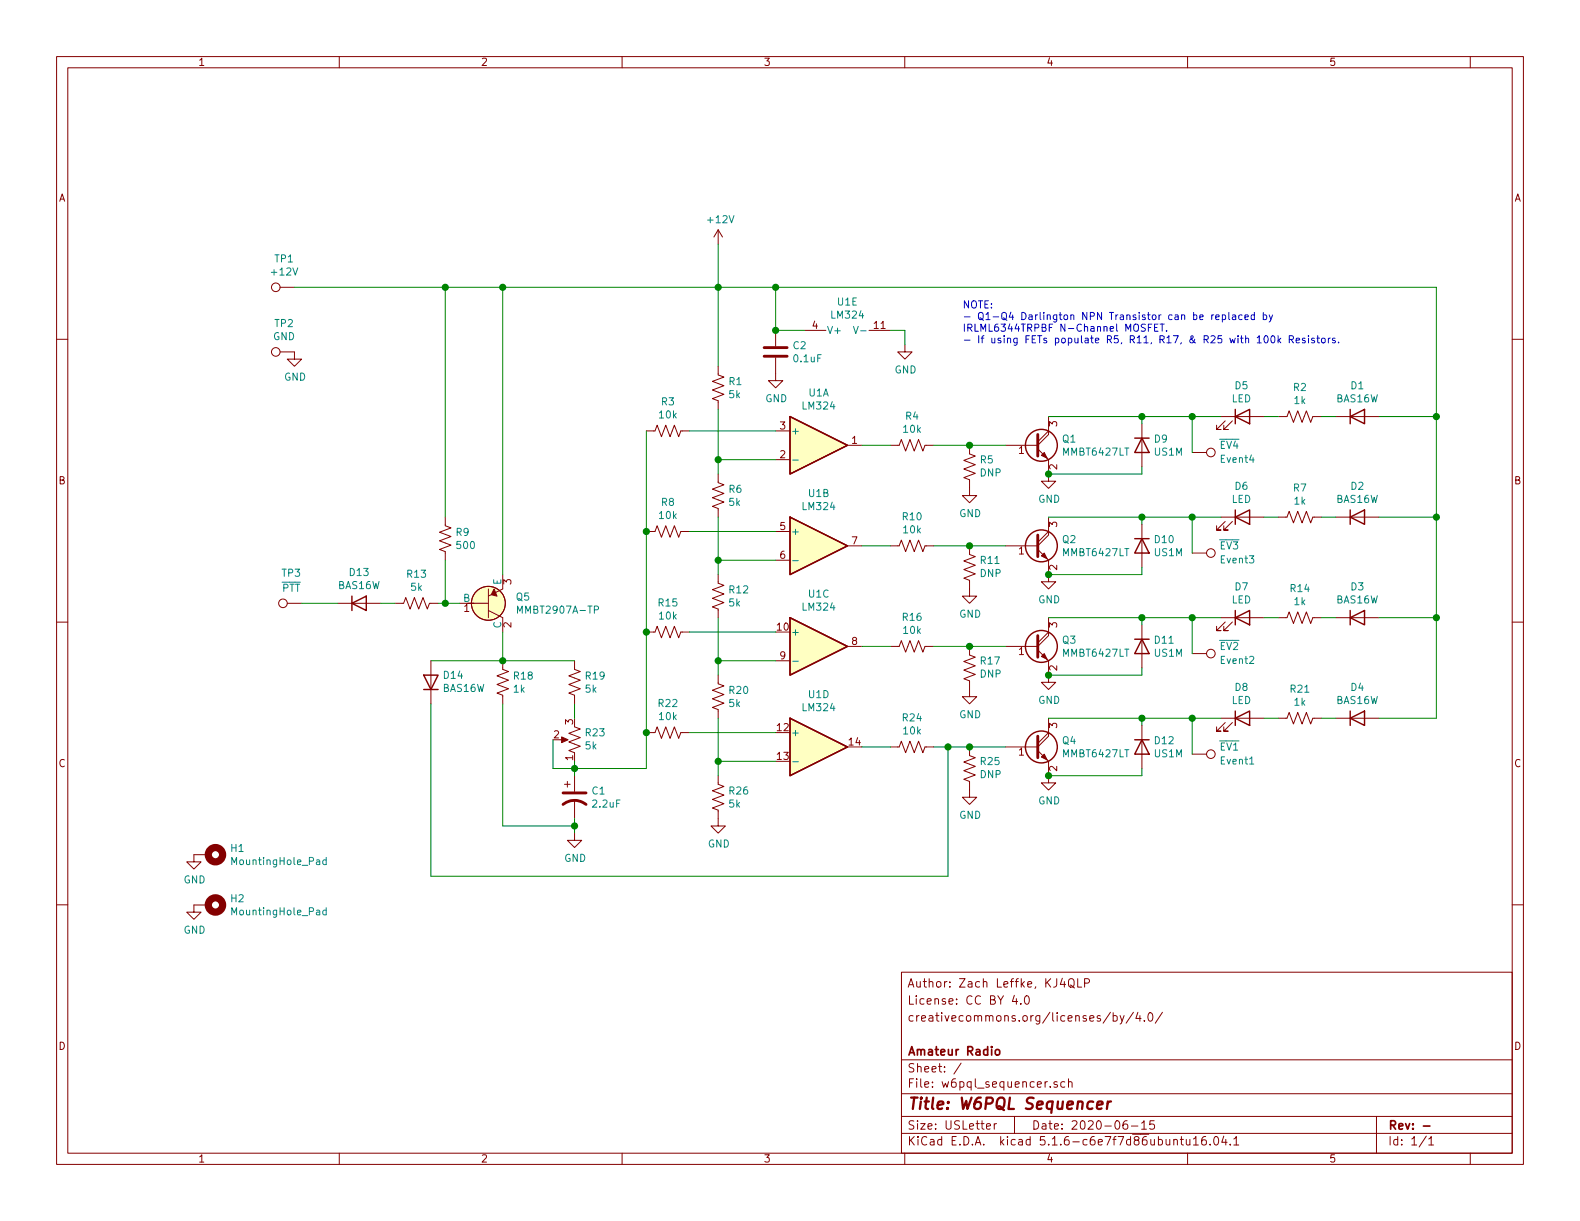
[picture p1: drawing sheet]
EESchema Schematic File Version 4
EELAYER 30 0
EELAYER END
$Descr USLetter 11000 8500
encoding utf-8
Sheet 1 1
Title "W6PQL Sequencer"
Date "2020-06-15"
Rev "-"
Comp "Amateur Radio"
Comment1 ""
Comment2 "creativecommons.org/licenses/by/4.0/"
Comment3 "License: CC BY 4.0"
Comment4 "Author: Zach Leffke, KJ4QLP"
$EndDescr
$Comp
L Device:R_US R6
U 1 1
P 5000 3450
F 0 "R6" H 5068 3496 50  0000 L CNN
F 1 "5k" H 5068 3405 50  0000 L CNN
F 2 "digikey-footprints:0805" V 5040 3440 50  0001 C CNN
F 3 "~" H 5000 3450 50  0001 C CNN
	1    5000 3450
	1    0    0    -1  
$EndComp
$Comp
L Amplifier_Operational:LM324 U1
U 1 1
P 5700 3100
F 0 "U1" H 5700 3467 50  0000 C CNN
F 1 "LM324" H 5700 3376 50  0000 C CNN
F 2 "digikey-footprints:SOIC-14_W3.9mm" H 5650 3200 50  0001 C CNN
F 3 "http://www.ti.com/lit/ds/symlink/lm2902-n.pdf" H 5750 3300 50  0001 C CNN
	1    5700 3100
	1    0    0    -1  
$EndComp
$Comp
L Amplifier_Operational:LM324 U1
U 2 1
P 5700 3800
F 0 "U1" H 5700 4167 50  0000 C CNN
F 1 "LM324" H 5700 4076 50  0000 C CNN
F 2 "digikey-footprints:SOIC-14_W3.9mm" H 5650 3900 50  0001 C CNN
F 3 "http://www.ti.com/lit/ds/symlink/lm2902-n.pdf" H 5750 4000 50  0001 C CNN
	2    5700 3800
	1    0    0    -1  
$EndComp
$Comp
L Amplifier_Operational:LM324 U1
U 3 1
P 5700 4500
F 0 "U1" H 5700 4867 50  0000 C CNN
F 1 "LM324" H 5700 4776 50  0000 C CNN
F 2 "digikey-footprints:SOIC-14_W3.9mm" H 5650 4600 50  0001 C CNN
F 3 "http://www.ti.com/lit/ds/symlink/lm2902-n.pdf" H 5750 4700 50  0001 C CNN
	3    5700 4500
	1    0    0    -1  
$EndComp
$Comp
L Amplifier_Operational:LM324 U1
U 4 1
P 5700 5200
F 0 "U1" H 5700 5567 50  0000 C CNN
F 1 "LM324" H 5700 5476 50  0000 C CNN
F 2 "digikey-footprints:SOIC-14_W3.9mm" H 5650 5300 50  0001 C CNN
F 3 "http://www.ti.com/lit/ds/symlink/lm2902-n.pdf" H 5750 5400 50  0001 C CNN
	4    5700 5200
	1    0    0    -1  
$EndComp
$Comp
L Amplifier_Operational:LM324 U1
U 5 1
P 5900 2200
F 0 "U1" V 5995 2200 50  0000 C CNN
F 1 "LM324" V 5904 2200 50  0000 C CNN
F 2 "digikey-footprints:SOIC-14_W3.9mm" H 5850 2300 50  0001 C CNN
F 3 "http://www.ti.com/lit/ds/symlink/lm2902-n.pdf" H 5950 2400 50  0001 C CNN
	5    5900 2200
	0    -1   -1   0   
$EndComp
$Comp
L power:GND #PWR03
U 1 1
P 6300 2400
F 0 "#PWR03" H 6300 2150 50  0001 C CNN
F 1 "GND" H 6305 2227 50  0000 C CNN
F 2 "" H 6300 2400 50  0001 C CNN
F 3 "" H 6300 2400 50  0001 C CNN
	1    6300 2400
	1    0    0    -1  
$EndComp
$Comp
L power:+12V #PWR01
U 1 1
P 5000 1700
F 0 "#PWR01" H 5000 1550 50  0001 C CNN
F 1 "+12V" H 5015 1873 50  0000 C CNN
F 2 "" H 5000 1700 50  0001 C CNN
F 3 "" H 5000 1700 50  0001 C CNN
	1    5000 1700
	1    0    0    -1  
$EndComp
$Comp
L Device:R_US R12
U 1 1
P 5000 4150
F 0 "R12" H 5068 4196 50  0000 L CNN
F 1 "5k" H 5068 4105 50  0000 L CNN
F 2 "digikey-footprints:0805" V 5040 4140 50  0001 C CNN
F 3 "~" H 5000 4150 50  0001 C CNN
	1    5000 4150
	1    0    0    -1  
$EndComp
$Comp
L Device:R_US R20
U 1 1
P 5000 4850
F 0 "R20" H 5068 4896 50  0000 L CNN
F 1 "5k" H 5068 4805 50  0000 L CNN
F 2 "digikey-footprints:0805" V 5040 4840 50  0001 C CNN
F 3 "~" H 5000 4850 50  0001 C CNN
	1    5000 4850
	1    0    0    -1  
$EndComp
$Comp
L Device:R_US R26
U 1 1
P 5000 5550
F 0 "R26" H 5068 5596 50  0000 L CNN
F 1 "5k" H 5068 5505 50  0000 L CNN
F 2 "digikey-footprints:0805" V 5040 5540 50  0001 C CNN
F 3 "~" H 5000 5550 50  0001 C CNN
	1    5000 5550
	1    0    0    -1  
$EndComp
$Comp
L Device:R_US R3
U 1 1
P 4650 3000
F 0 "R3" V 4445 3000 50  0000 C CNN
F 1 "10k" V 4536 3000 50  0000 C CNN
F 2 "digikey-footprints:0805" V 4690 2990 50  0001 C CNN
F 3 "~" H 4650 3000 50  0001 C CNN
	1    4650 3000
	0    1    1    0   
$EndComp
$Comp
L Device:R_US R8
U 1 1
P 4650 3700
F 0 "R8" V 4445 3700 50  0000 C CNN
F 1 "10k" V 4536 3700 50  0000 C CNN
F 2 "digikey-footprints:0805" V 4690 3690 50  0001 C CNN
F 3 "~" H 4650 3700 50  0001 C CNN
	1    4650 3700
	0    1    1    0   
$EndComp
$Comp
L Device:R_US R15
U 1 1
P 4650 4400
F 0 "R15" V 4445 4400 50  0000 C CNN
F 1 "10k" V 4536 4400 50  0000 C CNN
F 2 "digikey-footprints:0805" V 4690 4390 50  0001 C CNN
F 3 "~" H 4650 4400 50  0001 C CNN
	1    4650 4400
	0    1    1    0   
$EndComp
$Comp
L Device:R_US R22
U 1 1
P 4650 5100
F 0 "R22" V 4445 5100 50  0000 C CNN
F 1 "10k" V 4536 5100 50  0000 C CNN
F 2 "digikey-footprints:0805" V 4690 5090 50  0001 C CNN
F 3 "~" H 4650 5100 50  0001 C CNN
	1    4650 5100
	0    1    1    0   
$EndComp
$Comp
L Device:R_POT_US R23
U 1 1
P 4000 5150
F 0 "R23" H 3932 5104 50  0000 R CNN
F 1 "5k" H 3932 5195 50  0000 R CNN
F 2 "Potentiometer_SMD:Potentiometer_Bourns_3314G_Vertical" H 4000 5150 50  0001 C CNN
F 3 "~" H 4000 5150 50  0001 C CNN
	1    4000 5150
	-1   0    0    1   
$EndComp
$Comp
L Device:R_US R19
U 1 1
P 4000 4750
F 0 "R19" H 4068 4796 50  0000 L CNN
F 1 "5k" H 4068 4705 50  0000 L CNN
F 2 "digikey-footprints:0805" V 4040 4740 50  0001 C CNN
F 3 "~" H 4000 4750 50  0001 C CNN
	1    4000 4750
	1    0    0    -1  
$EndComp
$Comp
L Device:R_US R18
U 1 1
P 3500 4750
F 0 "R18" H 3568 4796 50  0000 L CNN
F 1 "1k" H 3568 4705 50  0000 L CNN
F 2 "digikey-footprints:0805" V 3540 4740 50  0001 C CNN
F 3 "~" H 3500 4750 50  0001 C CNN
	1    3500 4750
	1    0    0    -1  
$EndComp
$Comp
L Diode:BAS16W D14
U 1 1
P 3000 4750
F 0 "D14" V 3046 4670 50  0000 R CNN
F 1 "BAS16W" V 2955 4670 50  0000 R CNN
F 2 "digikey-footprints:SOT-23-3" H 3000 4575 50  0001 C CNN
F 3 "https://assets.nexperia.com/documents/data-sheet/BAS16_SER.pdf" H 3000 4750 50  0001 C CNN
	1    3000 4750
	0    -1   -1   0   
$EndComp
$Comp
L dk_Transistors-Bipolar-BJT-Single:MMBT2907A-TP Q5
U 1 1
P 3400 4200
F 0 "Q5" H 3588 4246 50  0000 L CNN
F 1 "MMBT2907A-TP" H 3588 4155 50  0000 L CNN
F 2 "digikey-footprints:SOT-23-3" H 3600 4400 60  0001 L CNN
F 3 "https://www.mccsemi.com/pdf/Products/MMBT2907A(SOT-23).pdf" H 3600 4500 60  0001 L CNN
F 4 "MMBT2907A-TPMSCT-ND" H 3600 4600 60  0001 L CNN "Digi-Key_PN"
F 5 "MMBT2907A-TP" H 3600 4700 60  0001 L CNN "MPN"
F 6 "Discrete Semiconductor Products" H 3600 4800 60  0001 L CNN "Category"
F 7 "Transistors - Bipolar (BJT) - Single" H 3600 4900 60  0001 L CNN "Family"
F 8 "https://www.mccsemi.com/pdf/Products/MMBT2907A(SOT-23).pdf" H 3600 5000 60  0001 L CNN "DK_Datasheet_Link"
F 9 "/product-detail/en/micro-commercial-co/MMBT2907A-TP/MMBT2907A-TPMSCT-ND/1220289" H 3600 5100 60  0001 L CNN "DK_Detail_Page"
F 10 "TRANS PNP 60V 0.6A SOT-23" H 3600 5200 60  0001 L CNN "Description"
F 11 "Micro Commercial Co" H 3600 5300 60  0001 L CNN "Manufacturer"
F 12 "Active" H 3600 5400 60  0001 L CNN "Status"
	1    3400 4200
	1    0    0    -1  
$EndComp
$Comp
L Device:R_US R13
U 1 1
P 2900 4200
F 0 "R13" V 2695 4200 50  0000 C CNN
F 1 "5k" V 2786 4200 50  0000 C CNN
F 2 "digikey-footprints:0805" V 2940 4190 50  0001 C CNN
F 3 "~" H 2900 4200 50  0001 C CNN
	1    2900 4200
	0    1    1    0   
$EndComp
$Comp
L Diode:BAS16W D13
U 1 1
P 2500 4200
F 0 "D13" H 2500 4417 50  0000 C CNN
F 1 "BAS16W" H 2500 4326 50  0000 C CNN
F 2 "digikey-footprints:SOT-23-3" H 2500 4025 50  0001 C CNN
F 3 "https://assets.nexperia.com/documents/data-sheet/BAS16_SER.pdf" H 2500 4200 50  0001 C CNN
	1    2500 4200
	1    0    0    -1  
$EndComp
$Comp
L power:GND #PWR013
U 1 1
P 4000 5800
F 0 "#PWR013" H 4000 5550 50  0001 C CNN
F 1 "GND" H 4005 5627 50  0000 C CNN
F 2 "" H 4000 5800 50  0001 C CNN
F 3 "" H 4000 5800 50  0001 C CNN
	1    4000 5800
	1    0    0    -1  
$EndComp
$Comp
L Device:R_US R9
U 1 1
P 3100 3750
F 0 "R9" H 3168 3796 50  0000 L CNN
F 1 "500" H 3168 3705 50  0000 L CNN
F 2 "digikey-footprints:0805" V 3140 3740 50  0001 C CNN
F 3 "~" H 3100 3750 50  0001 C CNN
	1    3100 3750
	1    0    0    -1  
$EndComp
$Comp
L Diode:BAS16W D1
U 1 1
P 9450 2900
F 0 "D1" H 9450 3117 50  0000 C CNN
F 1 "BAS16W" H 9450 3026 50  0000 C CNN
F 2 "digikey-footprints:SOT-23-3" H 9450 2725 50  0001 C CNN
F 3 "https://assets.nexperia.com/documents/data-sheet/BAS16_SER.pdf" H 9450 2900 50  0001 C CNN
	1    9450 2900
	1    0    0    -1  
$EndComp
$Comp
L Device:R_US R2
U 1 1
P 9050 2900
F 0 "R2" V 8845 2900 50  0000 C CNN
F 1 "1k" V 8936 2900 50  0000 C CNN
F 2 "digikey-footprints:0805" V 9090 2890 50  0001 C CNN
F 3 "~" H 9050 2900 50  0001 C CNN
	1    9050 2900
	0    1    1    0   
$EndComp
$Comp
L Device:LED D5
U 1 1
P 8650 2900
F 0 "D5" H 8643 3117 50  0000 C CNN
F 1 "LED" H 8643 3026 50  0000 C CNN
F 2 "LED_SMD:LED_0805_2012Metric" H 8650 2900 50  0001 C CNN
F 3 "~" H 8650 2900 50  0001 C CNN
	1    8650 2900
	1    0    0    -1  
$EndComp
$Comp
L Connector:TestPoint ~EV4
U 1 1
P 8300 3150
F 0 "~EV4" V 8254 3338 50  0000 L CNN
F 1 "Event4" V 8345 3338 50  0000 L CNN
F 2 "TestPoint:TestPoint_Pad_4.0x4.0mm" H 8500 3150 50  0001 C CNN
F 3 "~" H 8500 3150 50  0001 C CNN
	1    8300 3150
	0    1    1    0   
$EndComp
$Comp
L Device:R_US R4
U 1 1
P 6350 3100
F 0 "R4" V 6145 3100 50  0000 C CNN
F 1 "10k" V 6236 3100 50  0000 C CNN
F 2 "digikey-footprints:0805" V 6390 3090 50  0001 C CNN
F 3 "~" H 6350 3100 50  0001 C CNN
	1    6350 3100
	0    1    1    0   
$EndComp
$Comp
L Device:R_US R10
U 1 1
P 6350 3800
F 0 "R10" V 6145 3800 50  0000 C CNN
F 1 "10k" V 6236 3800 50  0000 C CNN
F 2 "digikey-footprints:0805" V 6390 3790 50  0001 C CNN
F 3 "~" H 6350 3800 50  0001 C CNN
	1    6350 3800
	0    1    1    0   
$EndComp
$Comp
L Device:R_US R16
U 1 1
P 6350 4500
F 0 "R16" V 6145 4500 50  0000 C CNN
F 1 "10k" V 6236 4500 50  0000 C CNN
F 2 "digikey-footprints:0805" V 6390 4490 50  0001 C CNN
F 3 "~" H 6350 4500 50  0001 C CNN
	1    6350 4500
	0    1    1    0   
$EndComp
$Comp
L Device:R_US R24
U 1 1
P 6350 5200
F 0 "R24" V 6145 5200 50  0000 C CNN
F 1 "10k" V 6236 5200 50  0000 C CNN
F 2 "digikey-footprints:0805" V 6390 5190 50  0001 C CNN
F 3 "~" H 6350 5200 50  0001 C CNN
	1    6350 5200
	0    1    1    0   
$EndComp
$Comp
L Device:R_US R25
U 1 1
P 6750 5350
F 0 "R25" H 6682 5304 50  0000 R CNN
F 1 "DNP" H 6682 5395 50  0000 R CNN
F 2 "digikey-footprints:0805" V 6790 5340 50  0001 C CNN
F 3 "~" H 6750 5350 50  0001 C CNN
	1    6750 5350
	-1   0    0    1   
$EndComp
$Comp
L Device:R_US R17
U 1 1
P 6750 4650
F 0 "R17" H 6682 4604 50  0000 R CNN
F 1 "DNP" H 6682 4695 50  0000 R CNN
F 2 "digikey-footprints:0805" V 6790 4640 50  0001 C CNN
F 3 "~" H 6750 4650 50  0001 C CNN
	1    6750 4650
	-1   0    0    1   
$EndComp
$Comp
L Device:R_US R11
U 1 1
P 6750 3950
F 0 "R11" H 6682 3904 50  0000 R CNN
F 1 "DNP" H 6682 3995 50  0000 R CNN
F 2 "digikey-footprints:0805" V 6790 3940 50  0001 C CNN
F 3 "~" H 6750 3950 50  0001 C CNN
	1    6750 3950
	-1   0    0    1   
$EndComp
$Comp
L Device:R_US R5
U 1 1
P 6750 3250
F 0 "R5" H 6682 3204 50  0000 R CNN
F 1 "DNP" H 6682 3295 50  0000 R CNN
F 2 "digikey-footprints:0805" V 6790 3240 50  0001 C CNN
F 3 "~" H 6750 3250 50  0001 C CNN
	1    6750 3250
	-1   0    0    1   
$EndComp
$Comp
L power:GND #PWR05
U 1 1
P 6750 3400
F 0 "#PWR05" H 6750 3150 50  0001 C CNN
F 1 "GND" H 6755 3227 50  0000 C CNN
F 2 "" H 6750 3400 50  0001 C CNN
F 3 "" H 6750 3400 50  0001 C CNN
	1    6750 3400
	1    0    0    -1  
$EndComp
$Comp
L power:GND #PWR07
U 1 1
P 6750 4100
F 0 "#PWR07" H 6750 3850 50  0001 C CNN
F 1 "GND" H 6755 3927 50  0000 C CNN
F 2 "" H 6750 4100 50  0001 C CNN
F 3 "" H 6750 4100 50  0001 C CNN
	1    6750 4100
	1    0    0    -1  
$EndComp
$Comp
L power:GND #PWR09
U 1 1
P 6750 4800
F 0 "#PWR09" H 6750 4550 50  0001 C CNN
F 1 "GND" H 6755 4627 50  0000 C CNN
F 2 "" H 6750 4800 50  0001 C CNN
F 3 "" H 6750 4800 50  0001 C CNN
	1    6750 4800
	1    0    0    -1  
$EndComp
$Comp
L power:GND #PWR011
U 1 1
P 6750 5500
F 0 "#PWR011" H 6750 5250 50  0001 C CNN
F 1 "GND" H 6755 5327 50  0000 C CNN
F 2 "" H 6750 5500 50  0001 C CNN
F 3 "" H 6750 5500 50  0001 C CNN
	1    6750 5500
	1    0    0    -1  
$EndComp
$Comp
L Device:LED D6
U 1 1
P 8650 3600
F 0 "D6" H 8643 3817 50  0000 C CNN
F 1 "LED" H 8643 3726 50  0000 C CNN
F 2 "LED_SMD:LED_0805_2012Metric" H 8650 3600 50  0001 C CNN
F 3 "~" H 8650 3600 50  0001 C CNN
	1    8650 3600
	1    0    0    -1  
$EndComp
$Comp
L Device:LED D7
U 1 1
P 8650 4300
F 0 "D7" H 8643 4517 50  0000 C CNN
F 1 "LED" H 8643 4426 50  0000 C CNN
F 2 "LED_SMD:LED_0805_2012Metric" H 8650 4300 50  0001 C CNN
F 3 "~" H 8650 4300 50  0001 C CNN
	1    8650 4300
	1    0    0    -1  
$EndComp
$Comp
L Device:LED D8
U 1 1
P 8650 5000
F 0 "D8" H 8643 5217 50  0000 C CNN
F 1 "LED" H 8643 5126 50  0000 C CNN
F 2 "LED_SMD:LED_0805_2012Metric" H 8650 5000 50  0001 C CNN
F 3 "~" H 8650 5000 50  0001 C CNN
	1    8650 5000
	1    0    0    -1  
$EndComp
$Comp
L Device:R_US R7
U 1 1
P 9050 3600
F 0 "R7" V 8845 3600 50  0000 C CNN
F 1 "1k" V 8936 3600 50  0000 C CNN
F 2 "digikey-footprints:0805" V 9090 3590 50  0001 C CNN
F 3 "~" H 9050 3600 50  0001 C CNN
	1    9050 3600
	0    1    1    0   
$EndComp
$Comp
L Device:R_US R14
U 1 1
P 9050 4300
F 0 "R14" V 8845 4300 50  0000 C CNN
F 1 "1k" V 8936 4300 50  0000 C CNN
F 2 "digikey-footprints:0805" V 9090 4290 50  0001 C CNN
F 3 "~" H 9050 4300 50  0001 C CNN
	1    9050 4300
	0    1    1    0   
$EndComp
$Comp
L Device:R_US R21
U 1 1
P 9050 5000
F 0 "R21" V 8845 5000 50  0000 C CNN
F 1 "1k" V 8936 5000 50  0000 C CNN
F 2 "digikey-footprints:0805" V 9090 4990 50  0001 C CNN
F 3 "~" H 9050 5000 50  0001 C CNN
	1    9050 5000
	0    1    1    0   
$EndComp
$Comp
L Diode:BAS16W D2
U 1 1
P 9450 3600
F 0 "D2" H 9450 3817 50  0000 C CNN
F 1 "BAS16W" H 9450 3726 50  0000 C CNN
F 2 "digikey-footprints:SOT-23-3" H 9450 3425 50  0001 C CNN
F 3 "https://assets.nexperia.com/documents/data-sheet/BAS16_SER.pdf" H 9450 3600 50  0001 C CNN
	1    9450 3600
	1    0    0    -1  
$EndComp
$Comp
L Diode:BAS16W D3
U 1 1
P 9450 4300
F 0 "D3" H 9450 4517 50  0000 C CNN
F 1 "BAS16W" H 9450 4426 50  0000 C CNN
F 2 "digikey-footprints:SOT-23-3" H 9450 4125 50  0001 C CNN
F 3 "https://assets.nexperia.com/documents/data-sheet/BAS16_SER.pdf" H 9450 4300 50  0001 C CNN
	1    9450 4300
	1    0    0    -1  
$EndComp
$Comp
L Diode:BAS16W D4
U 1 1
P 9450 5000
F 0 "D4" H 9450 5217 50  0000 C CNN
F 1 "BAS16W" H 9450 5126 50  0000 C CNN
F 2 "digikey-footprints:SOT-23-3" H 9450 4825 50  0001 C CNN
F 3 "https://assets.nexperia.com/documents/data-sheet/BAS16_SER.pdf" H 9450 5000 50  0001 C CNN
	1    9450 5000
	1    0    0    -1  
$EndComp
Wire Wire Line
	6000 3100 6200 3100
Wire Wire Line
	6500 3100 6750 3100
Wire Wire Line
	6750 3100 7000 3100
Connection ~ 6750 3100
$Comp
L power:GND #PWR04
U 1 1
P 7300 3300
F 0 "#PWR04" H 7300 3050 50  0001 C CNN
F 1 "GND" H 7305 3127 50  0000 C CNN
F 2 "" H 7300 3300 50  0001 C CNN
F 3 "" H 7300 3300 50  0001 C CNN
	1    7300 3300
	1    0    0    -1  
$EndComp
$Comp
L power:GND #PWR06
U 1 1
P 7300 4000
F 0 "#PWR06" H 7300 3750 50  0001 C CNN
F 1 "GND" H 7305 3827 50  0000 C CNN
F 2 "" H 7300 4000 50  0001 C CNN
F 3 "" H 7300 4000 50  0001 C CNN
	1    7300 4000
	1    0    0    -1  
$EndComp
$Comp
L power:GND #PWR08
U 1 1
P 7300 4700
F 0 "#PWR08" H 7300 4450 50  0001 C CNN
F 1 "GND" H 7305 4527 50  0000 C CNN
F 2 "" H 7300 4700 50  0001 C CNN
F 3 "" H 7300 4700 50  0001 C CNN
	1    7300 4700
	1    0    0    -1  
$EndComp
$Comp
L power:GND #PWR010
U 1 1
P 7300 5400
F 0 "#PWR010" H 7300 5150 50  0001 C CNN
F 1 "GND" H 7305 5227 50  0000 C CNN
F 2 "" H 7300 5400 50  0001 C CNN
F 3 "" H 7300 5400 50  0001 C CNN
	1    7300 5400
	1    0    0    -1  
$EndComp
$Comp
L Connector:TestPoint ~EV3
U 1 1
P 8300 3850
F 0 "~EV3" V 8254 4038 50  0000 L CNN
F 1 "Event3" V 8345 4038 50  0000 L CNN
F 2 "TestPoint:TestPoint_Pad_4.0x4.0mm" H 8500 3850 50  0001 C CNN
F 3 "~" H 8500 3850 50  0001 C CNN
	1    8300 3850
	0    1    1    0   
$EndComp
$Comp
L Connector:TestPoint ~EV2
U 1 1
P 8300 4550
F 0 "~EV2" V 8254 4738 50  0000 L CNN
F 1 "Event2" V 8345 4738 50  0000 L CNN
F 2 "TestPoint:TestPoint_Pad_4.0x4.0mm" H 8500 4550 50  0001 C CNN
F 3 "~" H 8500 4550 50  0001 C CNN
	1    8300 4550
	0    1    1    0   
$EndComp
$Comp
L Connector:TestPoint ~EV1
U 1 1
P 8300 5250
F 0 "~EV1" V 8254 5438 50  0000 L CNN
F 1 "Event1" V 8345 5438 50  0000 L CNN
F 2 "TestPoint:TestPoint_Pad_4.0x4.0mm" H 8500 5250 50  0001 C CNN
F 3 "~" H 8500 5250 50  0001 C CNN
	1    8300 5250
	0    1    1    0   
$EndComp
Wire Wire Line
	8500 2900 8300 2900
Wire Wire Line
	8300 3150 8300 2900
Connection ~ 8300 2900
Wire Wire Line
	8800 2900 8900 2900
Wire Wire Line
	9200 2900 9300 2900
Wire Wire Line
	9600 5000 10000 5000
Wire Wire Line
	3100 2000 3100 3600
Wire Wire Line
	5000 1700 5000 2000
Connection ~ 5000 2000
Wire Wire Line
	5000 2000 3500 2000
Wire Wire Line
	5000 4300 5000 4600
Wire Wire Line
	5000 5000 5000 5300
Wire Wire Line
	5400 5300 5000 5300
Connection ~ 5000 5300
Wire Wire Line
	5000 5300 5000 5400
Wire Wire Line
	5400 4600 5000 4600
Connection ~ 5000 4600
Wire Wire Line
	5000 4600 5000 4700
Wire Wire Line
	5400 3900 5000 3900
Connection ~ 5000 3900
Wire Wire Line
	5000 3900 5000 4000
Wire Wire Line
	5000 3600 5000 3900
Wire Wire Line
	5400 3200 5000 3200
Wire Wire Line
	5000 3200 5000 3300
Wire Wire Line
	5400 3000 4800 3000
Wire Wire Line
	4800 3700 5400 3700
Wire Wire Line
	5400 4400 4800 4400
Wire Wire Line
	5400 5100 4800 5100
Wire Wire Line
	4500 3000 4500 3700
Wire Wire Line
	4500 3700 4500 4400
Connection ~ 4500 3700
Connection ~ 4500 4400
Wire Wire Line
	4500 4400 4500 5100
Wire Wire Line
	4500 5100 4500 5350
Wire Wire Line
	4500 5350 4000 5350
Wire Wire Line
	3850 5350 3850 5150
Connection ~ 4500 5100
Wire Wire Line
	4000 5300 4000 5350
Connection ~ 4000 5350
Wire Wire Line
	4000 5350 3850 5350
Wire Wire Line
	4000 5350 4000 5400
Wire Wire Line
	4000 5700 4000 5750
Wire Wire Line
	4000 5000 4000 4900
Wire Wire Line
	4000 4600 3500 4600
Wire Wire Line
	3500 4600 3000 4600
Connection ~ 3500 4600
Wire Wire Line
	3000 4900 3000 6100
Wire Wire Line
	8300 5250 8300 5000
Connection ~ 8300 5000
Wire Wire Line
	8300 5000 8500 5000
Wire Wire Line
	8500 4300 8300 4300
Connection ~ 8300 4300
Wire Wire Line
	8800 4300 8900 4300
Wire Wire Line
	9200 4300 9300 4300
Wire Wire Line
	9600 4300 10000 4300
Wire Wire Line
	9300 5000 9200 5000
Wire Wire Line
	8900 5000 8800 5000
Wire Wire Line
	7000 5200 6750 5200
Connection ~ 6750 5200
Wire Wire Line
	6750 5200 6600 5200
Wire Wire Line
	6200 5200 6000 5200
Wire Wire Line
	6000 4500 6200 4500
Wire Wire Line
	6500 4500 6750 4500
Connection ~ 6750 4500
Wire Wire Line
	6750 4500 7000 4500
Wire Wire Line
	7000 3800 6750 3800
Connection ~ 6750 3800
Wire Wire Line
	6750 3800 6500 3800
Wire Wire Line
	6200 3800 6000 3800
Wire Wire Line
	3500 2000 3500 4000
Connection ~ 3500 2000
Wire Wire Line
	3500 2000 3100 2000
Wire Wire Line
	3500 4400 3500 4600
Wire Wire Line
	3500 4900 3500 5750
Wire Wire Line
	3500 5750 4000 5750
Connection ~ 4000 5750
Wire Wire Line
	4000 5750 4000 5800
Wire Wire Line
	3200 4200 3100 4200
Wire Wire Line
	2750 4200 2650 4200
Wire Wire Line
	3100 3900 3100 4200
Connection ~ 3100 4200
Wire Wire Line
	3100 4200 3050 4200
$Comp
L Connector:TestPoint TP3
U 1 1
P 2100 4200
F 0 "TP3" V 2307 4272 50  0000 C CNN
F 1 "~PTT" V 2209 4272 50  0000 C CNN
F 2 "TestPoint:TestPoint_Pad_3.0x3.0mm" H 2300 4200 50  0001 C CNN
F 3 "~" H 2300 4200 50  0001 C CNN
	1    2100 4200
	0    -1   -1   0   
$EndComp
Wire Wire Line
	2350 4200 2100 4200
Connection ~ 8300 3600
Wire Wire Line
	8300 3600 8500 3600
Wire Wire Line
	9600 3600 10000 3600
Wire Wire Line
	9600 2900 10000 2900
Wire Wire Line
	10000 2000 10000 2900
Wire Wire Line
	10000 2900 10000 3600
Wire Wire Line
	8900 3600 8800 3600
Wire Wire Line
	9300 3600 9200 3600
$Comp
L power:GND #PWR012
U 1 1
P 5000 5700
F 0 "#PWR012" H 5000 5450 50  0001 C CNN
F 1 "GND" H 5005 5527 50  0000 C CNN
F 2 "" H 5000 5700 50  0001 C CNN
F 3 "" H 5000 5700 50  0001 C CNN
	1    5000 5700
	1    0    0    -1  
$EndComp
$Comp
L Device:R_US R1
U 1 1
P 5000 2700
F 0 "R1" H 5068 2746 50  0000 L CNN
F 1 "5k" H 5068 2655 50  0000 L CNN
F 2 "digikey-footprints:0805" V 5040 2690 50  0001 C CNN
F 3 "~" H 5000 2700 50  0001 C CNN
	1    5000 2700
	1    0    0    -1  
$EndComp
Wire Wire Line
	5000 2000 5000 2550
Wire Wire Line
	5000 2850 5000 3200
Connection ~ 5000 3200
$Comp
L Connector:TestPoint TP1
U 1 1
P 2050 2000
F 0 "TP1" V 2245 2072 50  0000 C CNN
F 1 "+12V" V 2154 2072 50  0000 C CNN
F 2 "TestPoint:TestPoint_Pad_3.0x3.0mm" H 2250 2000 50  0001 C CNN
F 3 "~" H 2250 2000 50  0001 C CNN
	1    2050 2000
	0    -1   -1   0   
$EndComp
$Comp
L Connector:TestPoint TP2
U 1 1
P 2050 2450
F 0 "TP2" V 2245 2522 50  0000 C CNN
F 1 "GND" V 2154 2522 50  0000 C CNN
F 2 "TestPoint:TestPoint_Pad_3.0x3.0mm" H 2250 2450 50  0001 C CNN
F 3 "~" H 2250 2450 50  0001 C CNN
	1    2050 2450
	0    -1   -1   0   
$EndComp
$Comp
L power:GND #PWR02
U 1 1
P 2050 2450
F 0 "#PWR02" H 2050 2200 50  0001 C CNN
F 1 "GND" H 2055 2277 50  0000 C CNN
F 2 "" H 2050 2450 50  0001 C CNN
F 3 "" H 2050 2450 50  0001 C CNN
	1    2050 2450
	1    0    0    -1  
$EndComp
Wire Wire Line
	3100 2000 2050 2000
Connection ~ 3100 2000
Text Notes 6700 2400 0    50   ~ 0
NOTE:\n- Q1-Q4 Darlington NPN Transistor can be replaced by \nIRLML6344TRPBF N-Channel MOSFET.\n- If using FETs populate R5, R11, R17, & R25 with 100k Resistors.
$Comp
L Device:CP1 C1
U 1 1
P 4000 5550
F 0 "C1" H 4115 5596 50  0000 L CNN
F 1 "2.2uF" H 4115 5505 50  0000 L CNN
F 2 "Capacitor_Tantalum_SMD:CP_EIA-3216-18_Kemet-A" H 4000 5550 50  0001 C CNN
F 3 "~" H 4000 5550 50  0001 C CNN
	1    4000 5550
	1    0    0    -1  
$EndComp
$Comp
L Device:Q_NPN_Darlington_BEC Q4
U 1 1
P 7200 5200
F 0 "Q4" H 7391 5246 50  0000 L CNN
F 1 "MMBT6427LT" H 7391 5155 50  0000 L CNN
F 2 "digikey-footprints:SOT-23-3" H 7400 5300 50  0001 C CNN
F 3 "~" H 7200 5200 50  0001 C CNN
	1    7200 5200
	1    0    0    -1  
$EndComp
$Comp
L Device:Q_NPN_Darlington_BEC Q3
U 1 1
P 7200 4500
F 0 "Q3" H 7391 4546 50  0000 L CNN
F 1 "MMBT6427LT" H 7391 4455 50  0000 L CNN
F 2 "digikey-footprints:SOT-23-3" H 7400 4600 50  0001 C CNN
F 3 "~" H 7200 4500 50  0001 C CNN
	1    7200 4500
	1    0    0    -1  
$EndComp
$Comp
L Device:Q_NPN_Darlington_BEC Q2
U 1 1
P 7200 3800
F 0 "Q2" H 7391 3846 50  0000 L CNN
F 1 "MMBT6427LT" H 7391 3755 50  0000 L CNN
F 2 "digikey-footprints:SOT-23-3" H 7400 3900 50  0001 C CNN
F 3 "~" H 7200 3800 50  0001 C CNN
	1    7200 3800
	1    0    0    -1  
$EndComp
$Comp
L Device:Q_NPN_Darlington_BEC Q1
U 1 1
P 7200 3100
F 0 "Q1" H 7391 3146 50  0000 L CNN
F 1 "MMBT6427LT" H 7391 3055 50  0000 L CNN
F 2 "digikey-footprints:SOT-23-3" H 7400 3200 50  0001 C CNN
F 3 "~" H 7200 3100 50  0001 C CNN
	1    7200 3100
	1    0    0    -1  
$EndComp
Connection ~ 10000 4300
Wire Wire Line
	8300 4300 8300 4550
Wire Wire Line
	8300 3850 8300 3600
Wire Wire Line
	10000 4300 10000 3600
Wire Wire Line
	10000 4300 10000 5000
Connection ~ 10000 3600
Connection ~ 10000 2900
$Comp
L Device:C C2
U 1 1
P 5400 2450
F 0 "C2" H 5515 2496 50  0000 L CNN
F 1 "0.1uF" H 5515 2405 50  0000 L CNN
F 2 "digikey-footprints:0805" H 5438 2300 50  0001 C CNN
F 3 "~" H 5400 2450 50  0001 C CNN
	1    5400 2450
	1    0    0    -1  
$EndComp
Wire Wire Line
	5000 2000 5400 2000
$Comp
L power:GND #PWR014
U 1 1
P 5400 2600
F 0 "#PWR014" H 5400 2350 50  0001 C CNN
F 1 "GND" H 5405 2427 50  0000 C CNN
F 2 "" H 5400 2600 50  0001 C CNN
F 3 "" H 5400 2600 50  0001 C CNN
	1    5400 2600
	1    0    0    -1  
$EndComp
Wire Wire Line
	5600 2300 5400 2300
Wire Wire Line
	5400 2300 5400 2000
Connection ~ 5400 2300
Connection ~ 5400 2000
Wire Wire Line
	5400 2000 10000 2000
Wire Wire Line
	6200 2300 6300 2300
Wire Wire Line
	6300 2300 6300 2400
$Comp
L Mechanical:MountingHole_Pad H1
U 1 1
P 1450 5950
F 0 "H1" V 1404 6100 50  0000 L CNN
F 1 "MountingHole_Pad" V 1495 6100 50  0000 L CNN
F 2 "MountingHole:MountingHole_3.2mm_M3_Pad_Via" H 1450 5950 50  0001 C CNN
F 3 "~" H 1450 5950 50  0001 C CNN
	1    1450 5950
	0    1    1    0   
$EndComp
$Comp
L power:GND #PWR015
U 1 1
P 1350 5950
F 0 "#PWR015" H 1350 5700 50  0001 C CNN
F 1 "GND" H 1355 5777 50  0000 C CNN
F 2 "" H 1350 5950 50  0001 C CNN
F 3 "" H 1350 5950 50  0001 C CNN
	1    1350 5950
	1    0    0    -1  
$EndComp
$Comp
L Mechanical:MountingHole_Pad H2
U 1 1
P 1450 6300
F 0 "H2" V 1404 6450 50  0000 L CNN
F 1 "MountingHole_Pad" V 1495 6450 50  0000 L CNN
F 2 "MountingHole:MountingHole_3.2mm_M3_Pad_Via" H 1450 6300 50  0001 C CNN
F 3 "~" H 1450 6300 50  0001 C CNN
	1    1450 6300
	0    1    1    0   
$EndComp
$Comp
L power:GND #PWR016
U 1 1
P 1350 6300
F 0 "#PWR016" H 1350 6050 50  0001 C CNN
F 1 "GND" H 1355 6127 50  0000 C CNN
F 2 "" H 1350 6300 50  0001 C CNN
F 3 "" H 1350 6300 50  0001 C CNN
	1    1350 6300
	1    0    0    -1  
$EndComp
Wire Wire Line
	3000 6100 6600 6100
Wire Wire Line
	6600 6100 6600 5200
Connection ~ 6600 5200
Wire Wire Line
	6600 5200 6500 5200
$Comp
L Diode:US1M D10
U 1 1
P 7950 3800
F 0 "D10" V 7904 3880 50  0000 L CNN
F 1 "US1M" V 7995 3880 50  0000 L CNN
F 2 "Diode_SMD:D_SMA" H 7950 3625 50  0001 C CNN
F 3 "https://www.diodes.com/assets/Datasheets/ds16008.pdf" H 7950 3800 50  0001 C CNN
	1    7950 3800
	0    1    1    0   
$EndComp
$Comp
L Diode:US1M D12
U 1 1
P 7950 5200
F 0 "D12" V 7904 5280 50  0000 L CNN
F 1 "US1M" V 7995 5280 50  0000 L CNN
F 2 "Diode_SMD:D_SMA" H 7950 5025 50  0001 C CNN
F 3 "https://www.diodes.com/assets/Datasheets/ds16008.pdf" H 7950 5200 50  0001 C CNN
	1    7950 5200
	0    1    1    0   
$EndComp
$Comp
L Diode:US1M D11
U 1 1
P 7950 4500
F 0 "D11" V 7904 4580 50  0000 L CNN
F 1 "US1M" V 7995 4580 50  0000 L CNN
F 2 "Diode_SMD:D_SMA" H 7950 4325 50  0001 C CNN
F 3 "https://www.diodes.com/assets/Datasheets/ds16008.pdf" H 7950 4500 50  0001 C CNN
	1    7950 4500
	0    1    1    0   
$EndComp
$Comp
L Diode:US1M D9
U 1 1
P 7950 3100
F 0 "D9" V 7904 3180 50  0000 L CNN
F 1 "US1M" V 7995 3180 50  0000 L CNN
F 2 "Diode_SMD:D_SMA" H 7950 2925 50  0001 C CNN
F 3 "https://www.diodes.com/assets/Datasheets/ds16008.pdf" H 7950 3100 50  0001 C CNN
	1    7950 3100
	0    1    1    0   
$EndComp
Wire Wire Line
	7300 3300 7950 3300
Connection ~ 7300 3300
Wire Wire Line
	7300 4000 7950 4000
Connection ~ 7300 4000
Wire Wire Line
	7300 4700 7950 4700
Connection ~ 7300 4700
Wire Wire Line
	7300 5400 7950 5400
Wire Wire Line
	7950 5400 7950 5350
Wire Wire Line
	7300 4300 7950 4300
Wire Wire Line
	7300 3600 7950 3600
Wire Wire Line
	7300 5000 7950 5000
Wire Wire Line
	7300 2900 7950 2900
Connection ~ 7300 5400
Wire Wire Line
	7950 5050 7950 5000
Connection ~ 7950 5000
Wire Wire Line
	7950 5000 8300 5000
Wire Wire Line
	7950 4700 7950 4650
Wire Wire Line
	7950 4350 7950 4300
Connection ~ 7950 4300
Wire Wire Line
	7950 4300 8300 4300
Wire Wire Line
	7950 4000 7950 3950
Wire Wire Line
	7950 3650 7950 3600
Connection ~ 7950 3600
Wire Wire Line
	7950 3600 8300 3600
Wire Wire Line
	7950 3300 7950 3250
Wire Wire Line
	7950 2950 7950 2900
Connection ~ 7950 2900
Wire Wire Line
	7950 2900 8300 2900
$EndSCHEMATC
